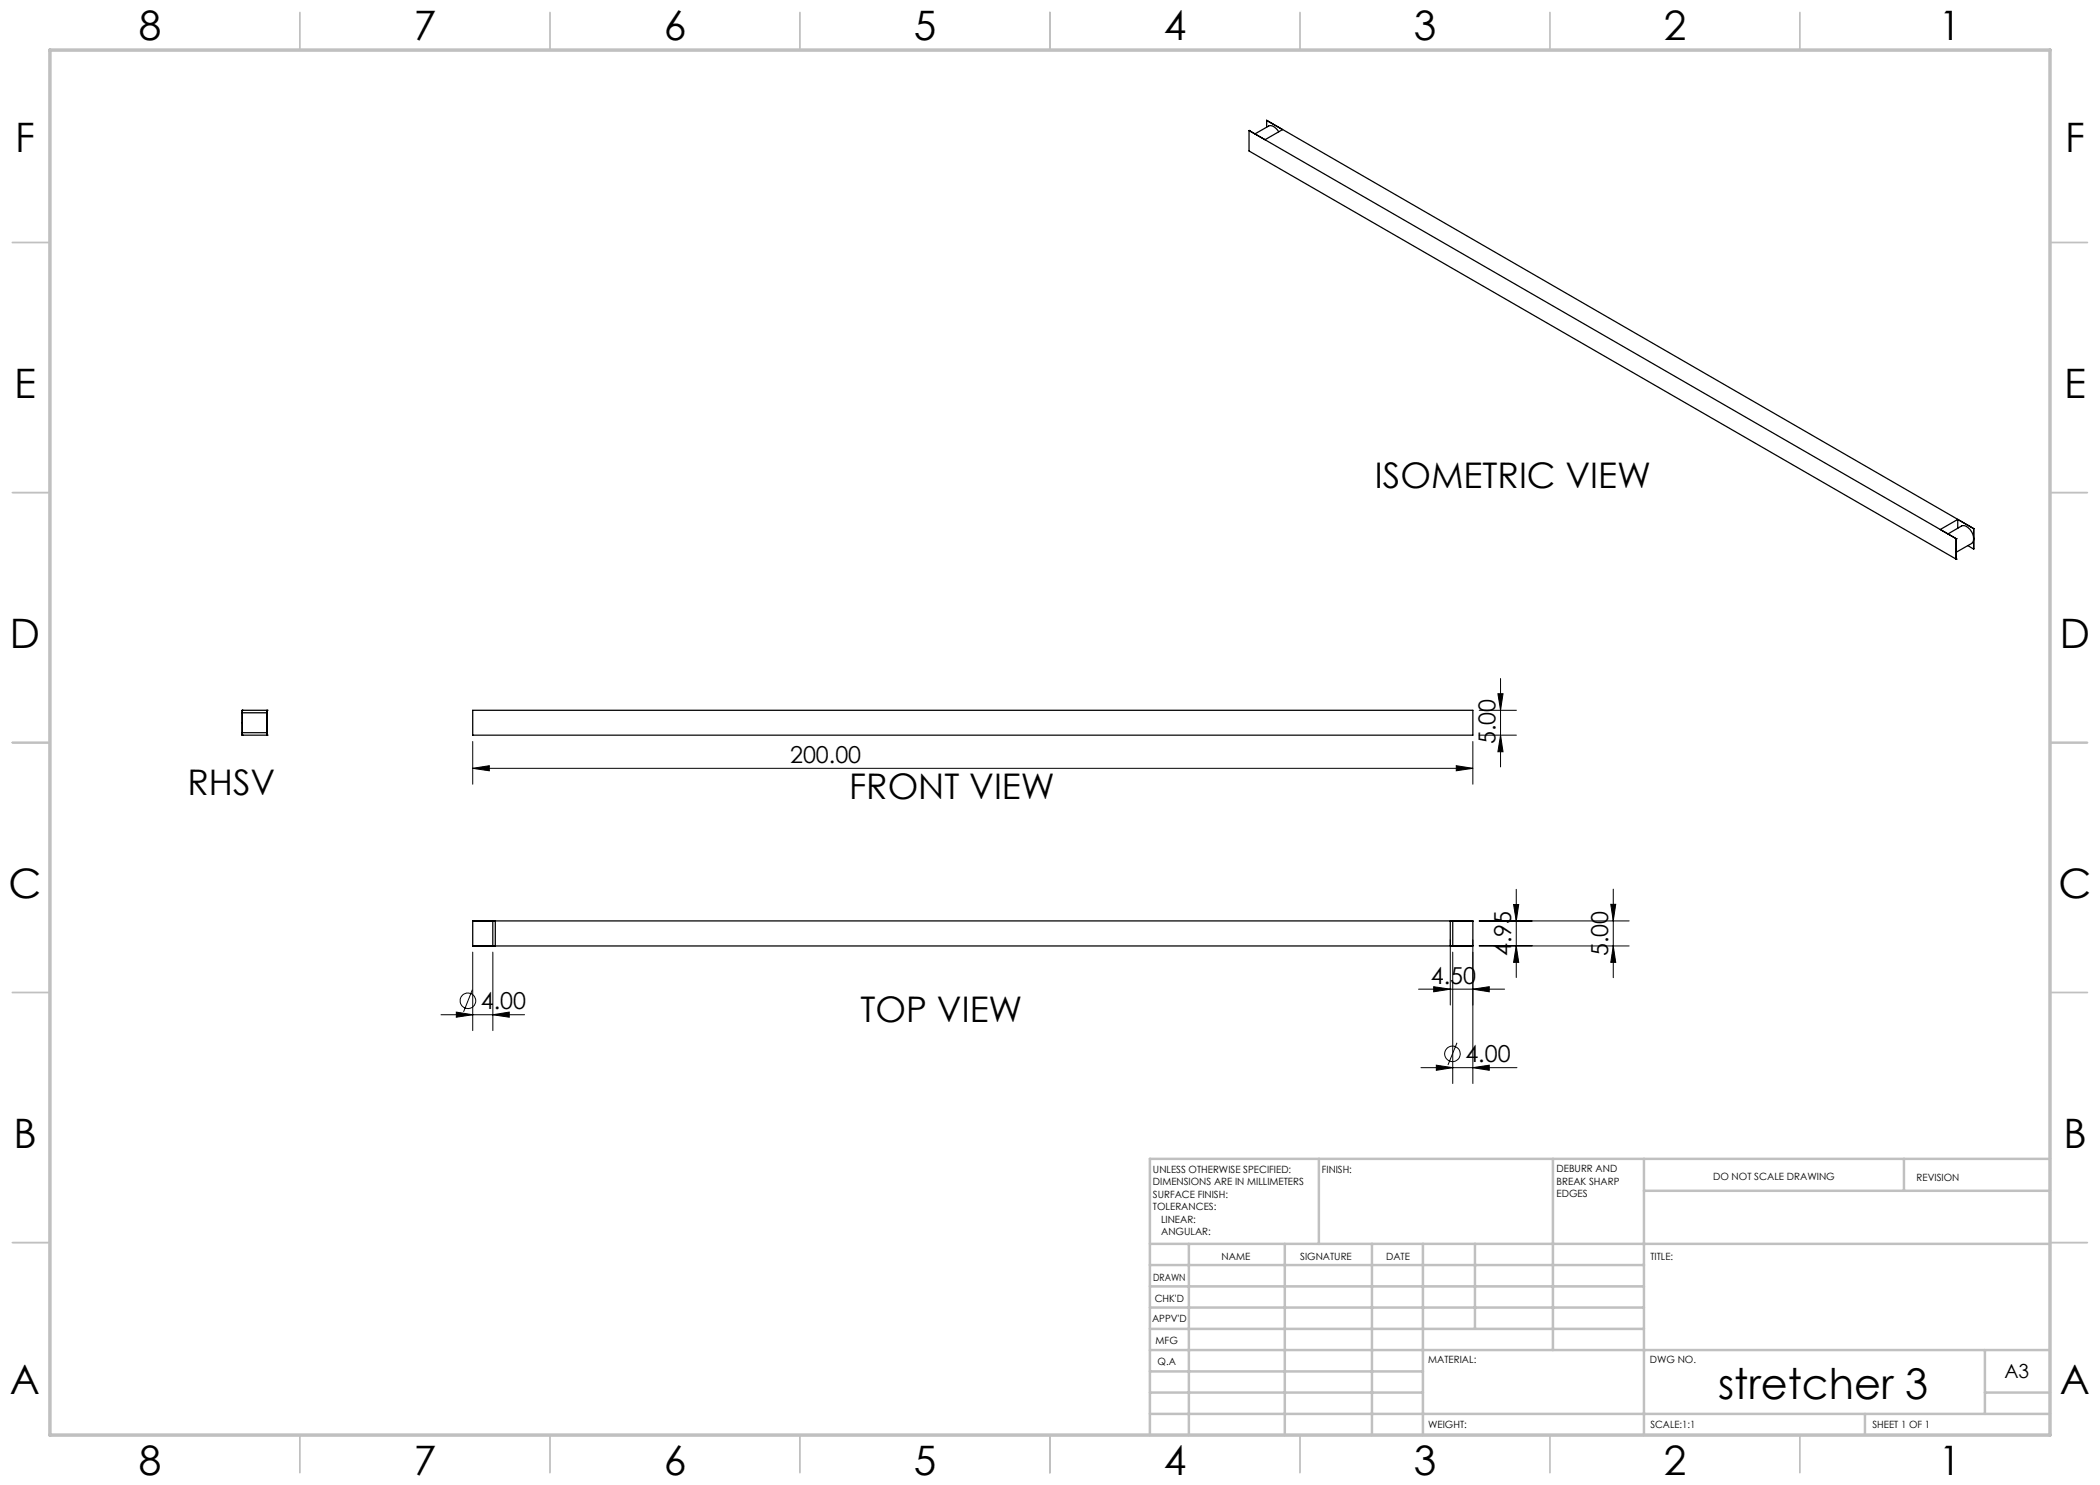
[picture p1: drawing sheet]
<svg xmlns="http://www.w3.org/2000/svg" width="420mm" height="297mm" viewBox="0 0 420 297" stroke-linecap="round" stroke-linejoin="round" font-family="sans-serif">
<g fill="none" stroke="#000" stroke-width=".25">
<path d="M249.8 26.1h.1M249.8 26.1l141.4 81.6M249.8 26.1v4.1l141.4 81.6M253.3 25.4v-1.3l141.5 81.6M253.3 24.1l3.2 1.8-3.5 2-3.2-1.8M255.7 26.3l-.1-.2a1.52 1.52 0 0 0-1.9-.9l-2.7 1.6M389.6 106.8l2.7-1.6a1.75 1.75 0 0 1 2 1.1 1.87 1.87 0 0 1 0 2.4l-3.1 1.8M391.2 111.8h.1M391.2 107.7h.1M391.2 107.7v4.1M391.5 105.7v-1.8l-3.4 2M393.6 109.1l1.1 .7"/>
<path d="M394.8 105.7l-.1 4.1M48.4 142.1h.1M48.4 147h.1M48.4 142.1h5M48.4 147h5M48.4 146.5h5M48.4 142.6h5M48.4 142.1v4.9M53.4 142.1h.1M53.4 147h.1M53.4 142.1v4.9M94.5 142.1h200.1v4.9h-200.1z"/>
<path d="M94.5 184.2h200.1v5h-200.1zM98.6 184.2v5M99.1 184.2v5h-4.6M290.1 184.2v5h4.5M290.5 184.2v5"/>
</g>
<g fill="none" stroke="#000" stroke-width=".2">
<path d="M299.6 138.7h1l-.5 3.4zM300.1 135.7v17.7M94.5 153.7l3.4-.6v1.1zM94.5 148.3v8.5M94.5 153.7h200.1M291.3 153.1l3.3 .6-3.3 .5zM294.6 148.3v8.5M295.8 147h7.5M295.8 142.1h7.5M300.1 147l.5 3.4h-1zM303.2 177.9v17.6M322.7 177.8v17.7"/>
<path d="M94.5 197.9l-1.8 4.5M94.5 190.4v15.7M98.6 190.4v15.7M283.7 197.8h17.2M286.7 197.3l3.4 .5-3.4 .6zM290.1 188v13M290.5 190.4v26.3M294.6 197.8l3.3-.5v1.1zM294.6 188v28.7M295.8 189.2h30M295.8 189.2h10.6M302.7 180.9h1l-.5 3.3z"/>
<path d="M303.2 189.2l.5 3.3h-1zM322.2 180.9h.9l-.4 3.3zM322.7 189.2l.4 3.3h-.9zM325.8 184.2h-30M88.2 202.9h16.7M91.3 202.4l3.2 .5-3.2 .5zM98.6 202.9l3.2-.5v1zM284.2 213.5h19.2M287.3 213l3.2 .5-3.2 .6zM291.4 208.6l-1.8 4.4M294.6 213.5l3.3-.5v1.1z"/>
<circle cx="93.6" cy="200.2" r="1.55"/>
<circle cx="290.5" cy="210.8" r="1.55"/>
</g>
<g fill="none" stroke="#c0c0c0" stroke-width=".35">
<path d="M60 2.5v7.5M110 2.5v7.5M160 2.5v7.5M210 2.5v7.5M260 2.5v7.5M310 2.5v7.5M360 2.5v7.5M2.5 48.5h7.5M410 48.5h7.5M2.5 98.5h7.5M410 98.5h7.5M2.5 148.5h7.5"/>
<path d="M410 148.5h7.5M2.5 198.5h7.5M410 198.5h7.5M2.5 248.5h7.5M410 248.5h7.5M60 287v7.5M110 287v7.5M160 287v7.5M210 287v7.5M260 287v7.5M310 287v7.5M360 287v7.5"/>
</g>
<g fill="none" stroke="#c0c0c0" stroke-width=".5">
<path d="M263.8 231.8v17M310.6 231.8v38.2M328.8 231.8v55.2M328.8 238.2h81.2M380.8 231.8v6.4M410 231.8h-180v55.2M230 248.8h180M230 257.3h98.8M230 253h98.8M237.8 248.8v38.2M257 248.8v38.2M274.4 248.8v38.2"/>
<path d="M284.6 248.8v38.2M295 248.8v17M230 265.8h98.8M230 261.5h98.8M230 278.5h54.6M230 274.3h54.6M230 270h180M397 278.5h13M397 270v12.8M230 282.8h180M373 282.8v4.2"/>
</g>
<path d="M10 10h400v277h-400z" fill="none" stroke="#c0c0c0" stroke-width=".7"/>
<g fill="#000">
<path d="M94.5 153.7l3.4-.6v1.1zM291.3 153.1l3.3 .6-3.3 .5z"/>
<path d="M300.1 147l.5 3.4h-1zM299.6 138.7h1l-.5 3.4zM322.7 189.2l.4 3.3h-.9zM322.2 180.9h.9l-.4 3.3zM303.2 189.2l.5 3.3h-1zM302.7 180.9h1l-.5 3.3z"/>
<path d="M286.7 197.3l3.4 .5-3.4 .6zM294.6 197.8l3.3-.5v1.1z"/>
<path d="M91.3 202.4l3.2 .5-3.2 .5zM98.6 202.9l3.2-.5v1zM287.3 213l3.2 .5-3.2 .6zM294.6 213.5l3.3-.5v1.1z"/>
</g>
<text font-size="8.5" x="343.6" y="279.7">stretcher 3</text>
<g font-size="8.1">
<text x="27.7" y="8">8</text>
<text x="82.7" y="8">7</text>
<text x="132.7" y="8">6</text>
<text x="182.7" y="8">5</text>
<text x="232.7" y="8">4</text>
<text x="282.7" y="8">3</text>
<text x="332.7" y="8">2</text>
<text x="387.7" y="8">1</text>
<text x="3" y="30.4">F</text>
<text x="413" y="30.4">F</text>
<text x="2.8" y="79.6">E</text>
<text x="412.8" y="79.6">E</text>
<text x="2" y="129.6">D</text>
<text x="412" y="129.6">D</text>
<text x="1.7" y="179.6">C</text>
<text x="411.7" y="179.6">C</text>
<text x="2.7" y="229.6">B</text>
<text x="412.7" y="229.6">B</text>
<text x="2" y="278.9">A</text>
<text x="412" y="278.9">A</text>
<text x="27.7" y="295">8</text>
<text x="82.7" y="295">7</text>
<text x="132.7" y="295">6</text>
<text x="182.7" y="295">5</text>
<text x="232.7" y="295">4</text>
<text x="282.7" y="295">3</text>
<text x="332.7" y="295">2</text>
<text x="387.7" y="295">1</text>
</g>
<g font-size="7.1">
<text x="275" y="97.6">ISOMETRIC VIEW</text>
<text x="37.5" y="159">RHSV</text>
<text x="169.8" y="159.9">FRONT VIEW</text>
<text x="172.1" y="204.5">TOP VIEW</text>
</g>
<g font-size="4.7">
<text x="299.1" y="148.9" transform="rotate(-90 299.1 148.9)">5.00</text>
<text x="158" y="152.6">200.00</text>
<text x="302.2" y="191.2" transform="rotate(-90 302.2 191.2)">4.95</text>
<text x="321.7" y="191.2" transform="rotate(-90 321.7 191.2)">5.00</text>
<text x="286.2" y="196.8">4.50</text>
<text x="96.2" y="201.8">4.00</text>
<text x="293.1" y="212.5">4.00</text>
</g>
<text font-size="3.9" x="400.9" y="275.5">A3</text>
<g font-size="2">
<text x="230.6" y="234.6">UNLESS OTHERWISE SPECIFIED:</text>
<text x="230.6" y="237.1">DIMENSIONS ARE IN MILLIMETERS</text>
<text x="230.6" y="239.6">SURFACE FINISH:</text>
<text x="264.4" y="234.6">FINISH:</text>
<text x="311.3" y="234.5">DEBURR AND</text>
<text x="311.3" y="237">BREAK SHARP</text>
<text x="311.3" y="239.5">EDGES</text>
<text x="342.6" y="236">DO NOT SCALE DRAWING</text>
<text x="383.3" y="236.2">REVISION</text>
<text x="230.6" y="242.1">TOLERANCES:</text>
<text x="232.2" y="244.6">LINEAR:</text>
<text x="232.2" y="247.1">ANGULAR:</text>
<text x="244.3" y="252">NAME</text>
<text x="260" y="251.9">SIGNATURE</text>
<text x="277.2" y="251.9">DATE</text>
<text x="330.1" y="251.9">TITLE:</text>
<text x="230.6" y="256.1">DRAWN</text>
<text x="230.9" y="260.3">CHK'D</text>
<text x="230.4" y="264.4">APPV'D</text>
<text x="231.1" y="268.8">MFG</text>
<text x="231.5" y="273">Q.A</text>
<text x="285.6" y="272.5">MATERIAL:</text>
<text x="330" y="272.5">DWG NO.</text>
<text x="285.6" y="285.5">WEIGHT:</text>
<text x="330.1" y="285.6">SCALE:1:1</text>
<text x="374.5" y="285.6">SHEET 1 OF 1</text>
</g>
</svg>
